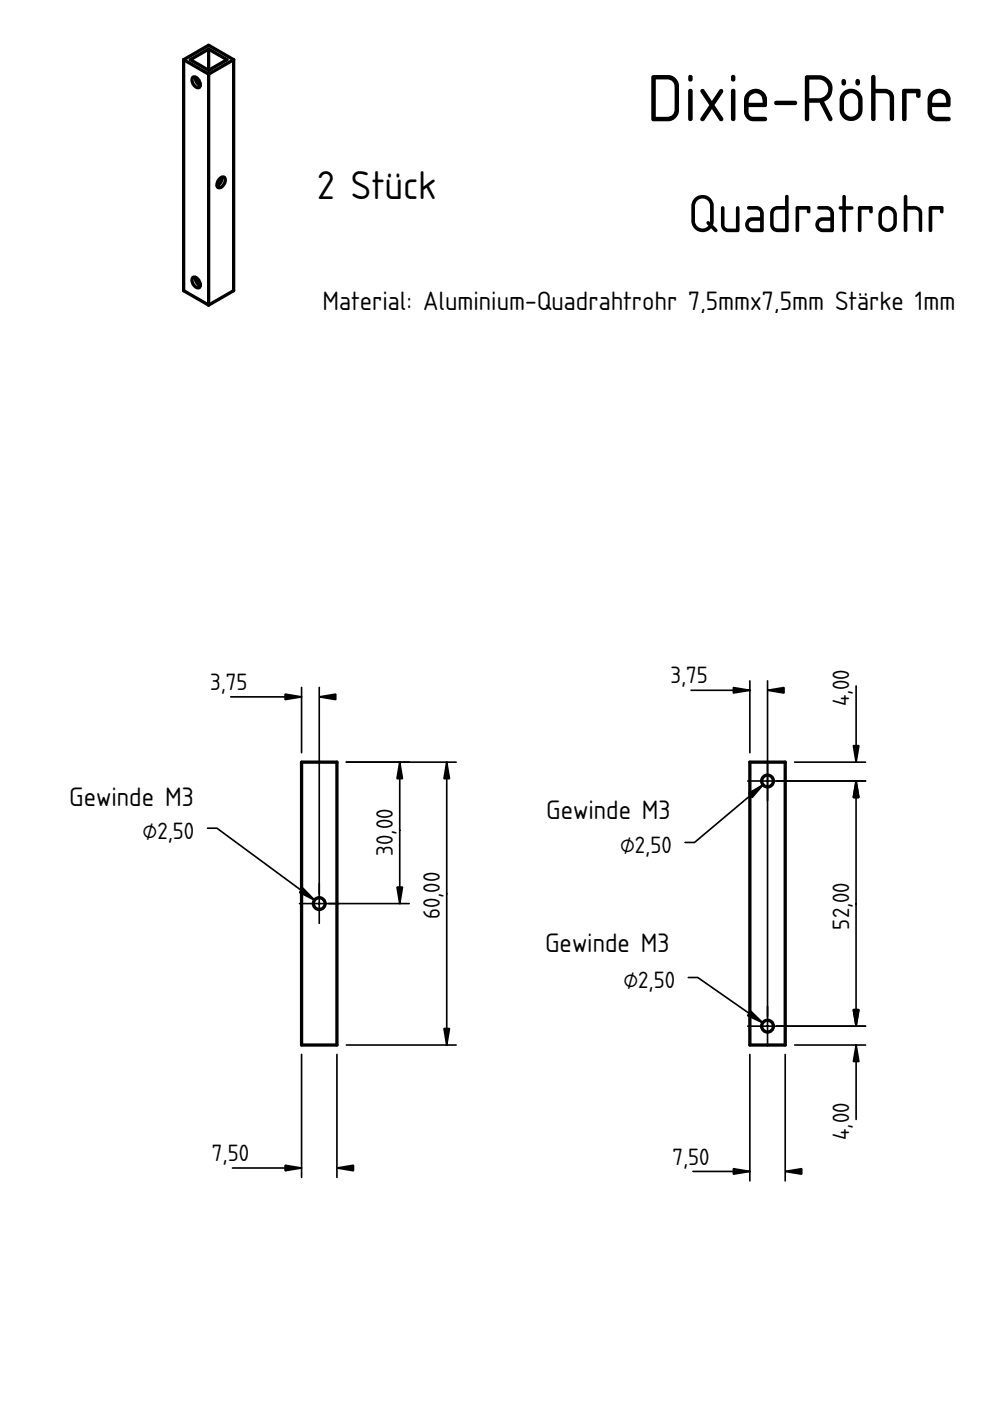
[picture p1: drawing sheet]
<svg xmlns="http://www.w3.org/2000/svg" width="210mm" height="297mm" viewBox="0 0 210 297" stroke-linecap="round" stroke-linejoin="round" font-family="sans-serif">
<g fill="none" stroke="#000" stroke-width=".7">
<path d="M159 161.6h7.5v60h-7.5z"/>
<circle cx="162.7" cy="165.6" r="1.25"/>
<circle cx="162.7" cy="217.6" r="1.25"/>
</g>
<g fill="#000" stroke="#000" stroke-width=".35">
<path d="M155.5 145.8l3.5 .6-3.5 .5zM162.7 146.4l3.5-.6v1.1zM158.7 168.2l3.1-1.8-2.3 2.7zM181.5 165.6l.6 3.5h-1.2zM180.9 158.1h1.2l-.6 3.5zM159.2 214.4l2.5 2.5-3.2-1.6zM180.9 214.1h1.2l-.6 3.5zM181.5 221.6l.6 3.5h-1.2zM155.5 247.8l3.5 .6-3.5 .5zM166.5 248.4l3.5-.6v1.1z"/>
<path d="M162.7 161.4v8.4zM158.5 165.6h8.4z" fill-rule="evenodd"/>
<path d="M162.7 213.4v8.4zM158.5 217.6h8.4z" fill-rule="evenodd"/>
</g>
<path d="M162.7 191.6h.1" fill="none" stroke="#000" stroke-width=".21"/>
<g fill="none" stroke="#000" stroke-width=".35">
<path d="M146.5 146.4h12.5M159 144.4v15.2M162.7 144.4v71.2M181.5 145.4v16.2M161.8 166.4l-14.6 12.2h-2M164.7 165.6h18.8M168.5 161.6h15M181.5 165.6v52M145.9 207.2h2l13.8 9.7M164.7 217.6h18.8M159 223.6v26.8M166.5 223.6v26.8"/>
<path d="M168.5 221.6h15M181.5 221.6v15.7M146.9 248.4h12.1"/>
</g>
<g fill="#fff">
<path d="M63.9 161.6h7.5v60h-7.5z" fill-rule="evenodd"/>
<circle cx="67.7" cy="191.6" r="1.25"/>
</g>
<path d="M67.7 191.6h.1" fill="none" stroke="#000" stroke-width=".21"/>
<g fill="none" stroke="#000" stroke-width=".7">
<path d="M63.9 161.6h7.5v60h-7.5z"/>
<circle cx="67.7" cy="191.6" r="1.25"/>
</g>
<g fill="#000" stroke="#000" stroke-width=".35">
<path d="M60.4 147.2l3.5 .5-3.5 .6zM67.7 147.7l3.5-.5v1.1zM84.8 161.6l.5 3.5h-1.1zM94.7 161.6l.6 3.5h-1.2zM64.2 188.3l2.5 2.5-3.2-1.6zM84.2 188.1h1.1l-.5 3.5zM94.1 218.1h1.2l-.6 3.5zM60.4 247.1l3.5 .5-3.5 .6zM71.4 247.6l3.5-.5v1.1z"/>
<path d="M67.7 187.4v8.4zM63.5 191.6h8.4z" fill-rule="evenodd"/>
</g>
<path d="M48.9 147.7h15M63.9 145.8v13.8M67.7 145.8v43.8M44 175.6h2l20.7 15.2M73.4 161.6h23.3M84.8 161.6v30M94.7 161.6v60M69.7 191.6h17.1M63.9 223.6v26M71.4 223.6v26M73.4 221.6h23.3M49.3 247.6h14.6" fill="none" stroke="#000" stroke-width=".35"/>
<path d="M38.9 12.7l5.3-3.1 5.3 3.1v48.9l-5.3 3.1-5.3-3.1z" fill-rule="evenodd" fill="#fff"/>
<path d="M44.2 37.1h.1" fill="none" stroke="#000" stroke-width=".21"/>
<path d="M44.2 15.7l5.3-3v48.9l-5.3 3.1z" fill-rule="evenodd" fill="#fff"/>
<path d="M44.2 37.1h.1" fill="none" stroke="#000" stroke-width=".21"/>
<path d="M38.9 12.7l5.3 3v49l-5.3-3.1z" fill-rule="evenodd" fill="#fff"/>
<path d="M44.2 37.1h.1" fill="none" stroke="#000" stroke-width=".21"/>
<g fill="#fff">
<path d="M44.2 10.4l3.9 2.3-3.9 2.2z"/>
<path d="M40.4 12.7l3.8-2.3v4.5z"/>
<path d="M38.9 12.7l5.3-3.1 5.3 3.1-5.3 3z" fill-rule="evenodd"/>
<path d="M40.4 12.7l3.8-2.3 3.9 2.3-3.9 2.2z" fill-rule="evenodd"/>
<path d="M46.6 37.9a.66 .66 0 0 1 1-.3 .66 .66 0 0 1 .1 1 1.14 1.14 0 0 1-1.5 1.1 1.54 1.54 0 0 1 .4-1.8z" fill-rule="evenodd"/>
<path d="M41 16.4a1.44 1.44 0 0 1 1.2 2.1 1.44 1.44 0 0 1-1.2-2.1z" fill-rule="evenodd"/>
<path d="M41 58.8a1.44 1.44 0 0 1 1.2 2.2 1.44 1.44 0 0 1-1.2-2.2z" fill-rule="evenodd"/>
<path d="M47.1 37.6l.3-.1a1.2 1.2 0 0 1-.3 2l-.7 .3-.2-.1-.2-.3a1.82 1.82 0 0 0 1.1-1.8z" fill-rule="evenodd"/>
<path d="M41 16.4h.4a1.85 1.85 0 0 0 1.1 1.7l-.3 .4a1.44 1.44 0 0 1-1.2-2.1z" fill-rule="evenodd"/>
<path d="M41 58.8h.4a1.85 1.85 0 0 0 1.1 1.8l-.3 .4a1.44 1.44 0 0 1-1.2-2.2z" fill-rule="evenodd"/>
<path d="M41.4 16.4a1.85 1.85 0 0 1 1.1 1.7 1.85 1.85 0 0 1-1.1-1.7z" fill-rule="evenodd"/>
<path d="M46.6 37.9l.5-.3a1.85 1.85 0 0 1-1.1 1.8l.1-.8z" fill-rule="evenodd"/>
<path d="M41.4 58.8l.5 .4 .4 .5a.61 .61 0 0 1 0 .8l-.7-.8z" fill-rule="evenodd"/>
<path d="M42.3 60.5l.2-.1v.2z" fill-rule="evenodd"/>
</g>
<g fill="none" stroke="#000" stroke-width=".7">
<path d="M38.9 12.7v48.9l5.3 3.1M38.9 12.7l5.3-3.1 5.3 3.1M38.9 12.7l5.3 3M41 16.4a1.44 1.44 0 0 1 1.2 2.1 1.44 1.44 0 0 1-1.2-2.1zM41.4 16.4a1.85 1.85 0 0 0 1.1 1.7M44.2 10.4v4.5M44.2 15.7v49M44.2 10.4l3.9 2.3-3.9 2.2M44.2 10.4l-3.8 2.3 3.8 2.2M49.5 12.7l-5.3 3M49.5 12.7v48.9l-5.3 3.1M46.6 37.9l.6-.4a.82 .82 0 0 1 .4 1.4l-.7 .8a.53 .53 0 0 1-.8-.2 1.68 1.68 0 0 1 .5-1.6z"/>
<path d="M47.1 37.6a1.85 1.85 0 0 1-1.1 1.8M41 58.8a1.44 1.44 0 0 1 1.2 2.2 1.44 1.44 0 0 1-1.2-2.2zM41.4 58.8a1.85 1.85 0 0 0 1.1 1.8M42.5 60.4l-.2 .1"/>
</g>
<text font-size="13.3" x="137.1" y="25.7">Dixie-Röhre</text>
<text font-size="10.7" x="145.8" y="49.2">Quadratrohr</text>
<text font-size="8" x="67.2" y="42.1">2 Stück</text>
<g font-size="5.3">
<text x="68.4" y="65.8">Material: Aluminium-Quadrahtrohr 7,5mmx7,5mm Stärke 1mm</text>
<text x="14.7" y="171">Gewinde M3</text>
<text x="115.8" y="173.7">Gewinde M3</text>
<text x="115.6" y="201.9">Gewinde M3</text>
</g>
<g font-size="4.7">
<text x="44.5" y="146.3">3,75</text>
<text x="142.2" y="144.9">3,75</text>
<text x="180.1" y="149.8" transform="rotate(-90 180.1 149.8)">4,00</text>
<text x="30.2" y="177.8">⌀2,50</text>
<text x="83.3" y="181.4" transform="rotate(-90 83.3 181.4)">30,00</text>
<text x="131.5" y="180.9">⌀2,50</text>
<text x="93.3" y="194.9" transform="rotate(-90 93.3 194.9)">60,00</text>
<text x="180.1" y="197.1" transform="rotate(-90 180.1 197.1)">52,00</text>
<text x="132.2" y="209.5">⌀2,50</text>
<text x="180.1" y="241.7" transform="rotate(-90 180.1 241.7)">4,00</text>
<text x="44.9" y="246.2">7,50</text>
<text x="142.6" y="246.9">7,50</text>
</g>
</svg>
